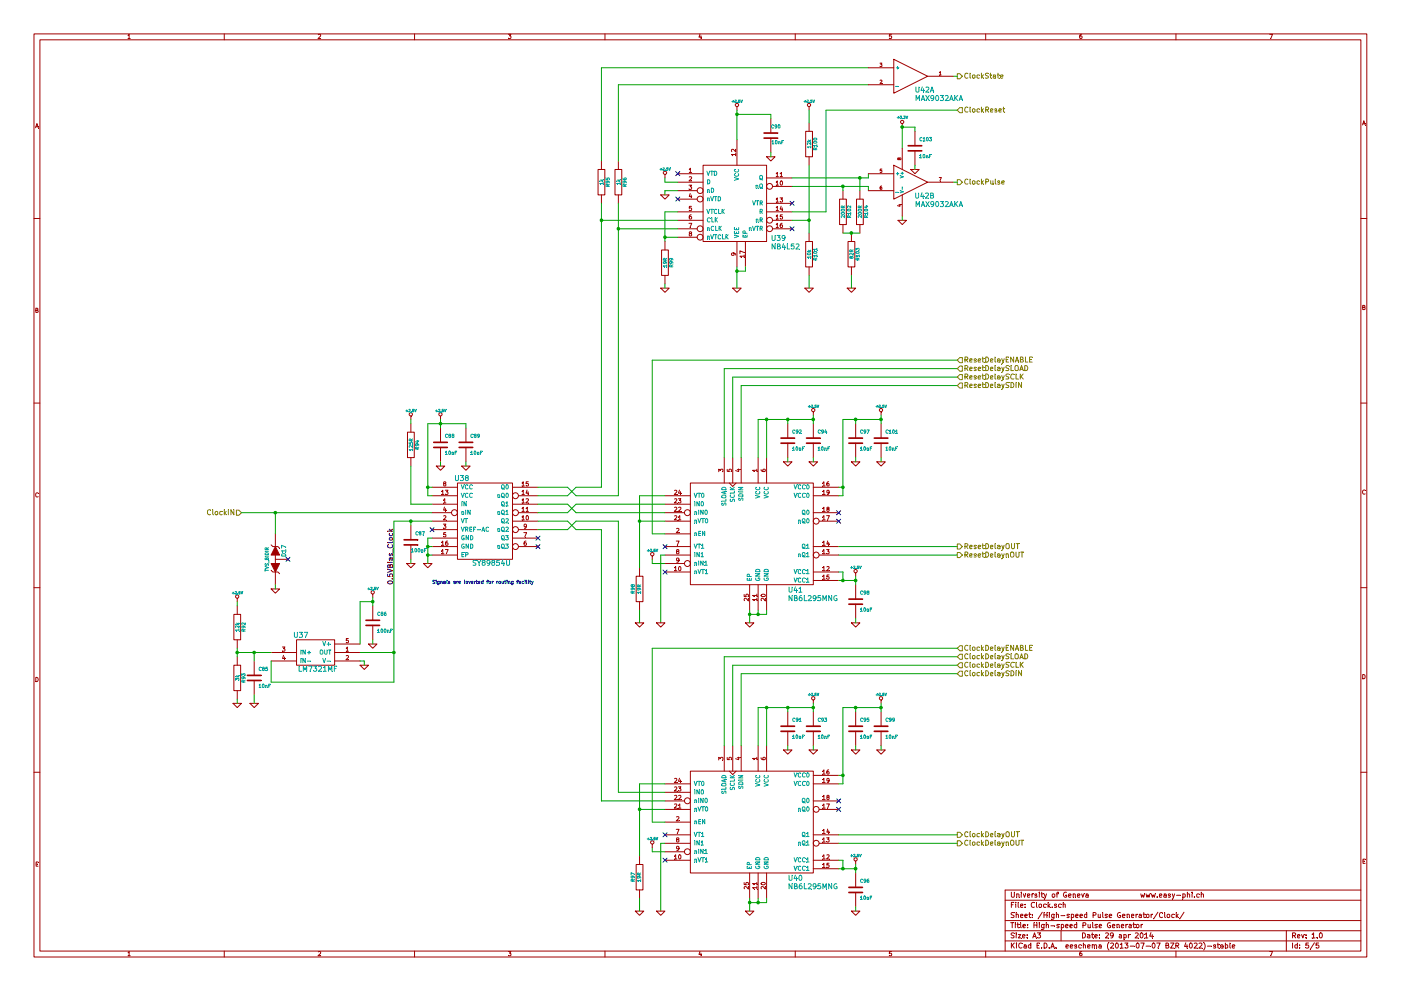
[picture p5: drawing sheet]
EESchema Schematic File Version 2
LIBS:power
LIBS:device
LIBS:transistors
LIBS:conn
LIBS:linear
LIBS:regul
LIBS:74xx
LIBS:cmos4000
LIBS:adc-dac
LIBS:memory
LIBS:xilinx
LIBS:special
LIBS:microcontrollers
LIBS:dsp
LIBS:microchip
LIBS:analog_switches
LIBS:motorola
LIBS:texas
LIBS:intel
LIBS:audio
LIBS:interface
LIBS:digital-audio
LIBS:philips
LIBS:display
LIBS:cypress
LIBS:siliconi
LIBS:opto
LIBS:atmel
LIBS:contrib
LIBS:valves
LIBS:kicad_homemade_lib
LIBS:top_level_easyphi-cache
EELAYER 27 0
EELAYER END
$Descr A3 16535 11693
encoding utf-8
Sheet 5 5
Title "High-speed Pulse Generator"
Date "29 apr 2014"
Rev "1.0"
Comp "University of Geneva             www.easy-phi.ch"
Comment1 ""
Comment2 ""
Comment3 ""
Comment4 ""
$EndDescr
Text HLabel 2850 6050 0    60   Input ~ 0
ClockIN
$Comp
L C C89
U 1 1
P 5500 5250
F 0 "C89" H 5550 5350 40  0000 L CNN
F 1 "10nF" H 5550 5150 40  0000 L CNN
F 2 "~" H 5538 5100 30  0000 C CNN
F 3 "~" H 5500 5250 60  0000 C CNN
	1    5500 5250
	1    0    0    -1  
$EndComp
$Comp
L C C88
U 1 1
P 5200 5250
F 0 "C88" H 5250 5350 40  0000 L CNN
F 1 "10nF" H 5250 5150 40  0000 L CNN
F 2 "~" H 5238 5100 30  0000 C CNN
F 3 "~" H 5200 5250 60  0000 C CNN
	1    5200 5250
	1    0    0    -1  
$EndComp
$Comp
L GND #PWR0213
U 1 1
P 5500 5500
F 0 "#PWR0213" H 5500 5500 30  0001 C CNN
F 1 "GND" H 5500 5430 30  0001 C CNN
F 2 "" H 5500 5500 60  0000 C CNN
F 3 "" H 5500 5500 60  0000 C CNN
	1    5500 5500
	1    0    0    -1  
$EndComp
$Comp
L GND #PWR0214
U 1 1
P 5200 5500
F 0 "#PWR0214" H 5200 5500 30  0001 C CNN
F 1 "GND" H 5200 5430 30  0001 C CNN
F 2 "" H 5200 5500 60  0000 C CNN
F 3 "" H 5200 5500 60  0000 C CNN
	1    5200 5500
	1    0    0    -1  
$EndComp
Wire Wire Line
	5200 5450 5200 5500
Wire Wire Line
	5500 5450 5500 5500
$Comp
L +2.5V #PWR0215
U 1 1
P 5200 4950
F 0 "#PWR0215" H 5200 4900 20  0001 C CNN
F 1 "+2.5V" H 5200 5050 30  0000 C CNN
F 2 "~" H 5200 4950 60  0000 C CNN
F 3 "~" H 5200 4950 60  0000 C CNN
	1    5200 4950
	1    0    0    -1  
$EndComp
$Comp
L TVS_BIDIR D17
U 1 1
P 3250 6600
F 0 "D17" H 3150 6700 50  0000 C CNN
F 1 "TVS_BIDIR" H 3250 6500 40  0000 C CNN
F 2 "~" H 3250 6600 60  0000 C CNN
F 3 "~" H 3250 6600 60  0000 C CNN
	1    3250 6600
	0    1    1    0   
$EndComp
$Comp
L GND #PWR0216
U 1 1
P 3250 6950
F 0 "#PWR0216" H 3250 6950 30  0001 C CNN
F 1 "GND" H 3250 6880 30  0001 C CNN
F 2 "" H 3250 6950 60  0000 C CNN
F 3 "" H 3250 6950 60  0000 C CNN
	1    3250 6950
	1    0    0    -1  
$EndComp
Wire Wire Line
	3250 6900 3250 6950
Wire Wire Line
	3250 6300 3250 6050
NoConn ~ 3400 6600
Wire Wire Line
	5200 4950 5200 5050
Wire Wire Line
	5500 5000 5500 5050
Wire Wire Line
	5050 5000 5500 5000
Connection ~ 5200 5000
$Comp
L R R94
U 1 1
P 4850 5250
F 0 "R94" V 4930 5250 40  0000 C CNN
F 1 "125R" V 4857 5251 40  0000 C CNN
F 2 "~" V 4780 5250 30  0000 C CNN
F 3 "~" H 4850 5250 30  0000 C CNN
	1    4850 5250
	1    0    0    -1  
$EndComp
$Comp
L +2.5V #PWR0217
U 1 1
P 4850 4950
F 0 "#PWR0217" H 4850 4900 20  0001 C CNN
F 1 "+2.5V" H 4850 5050 30  0000 C CNN
F 2 "~" H 4850 4950 60  0000 C CNN
F 3 "~" H 4850 4950 60  0000 C CNN
	1    4850 4950
	1    0    0    -1  
$EndComp
Wire Wire Line
	4850 5000 4850 4950
$Comp
L LM7321MF U37
U 1 1
P 3750 7700
F 0 "U37" H 3550 7900 60  0000 C CNN
F 1 "LM7321MF" H 3750 7500 60  0000 C CNN
F 2 "~" H 3750 7700 60  0000 C CNN
F 3 "~" H 3750 7700 60  0000 C CNN
	1    3750 7700
	1    0    0    -1  
$EndComp
$Comp
L R R93
U 1 1
P 2800 8000
F 0 "R93" V 2880 8000 40  0000 C CNN
F 1 "3k" V 2807 8001 40  0000 C CNN
F 2 "~" V 2730 8000 30  0000 C CNN
F 3 "~" H 2800 8000 30  0000 C CNN
	1    2800 8000
	1    0    0    -1  
$EndComp
$Comp
L R R92
U 1 1
P 2800 7400
F 0 "R92" V 2880 7400 40  0000 C CNN
F 1 "12k" V 2807 7401 40  0000 C CNN
F 2 "~" V 2730 7400 30  0000 C CNN
F 3 "~" H 2800 7400 30  0000 C CNN
	1    2800 7400
	1    0    0    -1  
$EndComp
$Comp
L C C85
U 1 1
P 3000 8000
F 0 "C85" H 3050 8100 40  0000 L CNN
F 1 "10nF" H 3050 7900 40  0000 L CNN
F 2 "~" H 3038 7850 30  0000 C CNN
F 3 "~" H 3000 8000 60  0000 C CNN
	1    3000 8000
	1    0    0    -1  
$EndComp
$Comp
L GND #PWR0218
U 1 1
P 2800 8300
F 0 "#PWR0218" H 2800 8300 30  0001 C CNN
F 1 "GND" H 2800 8230 30  0001 C CNN
F 2 "" H 2800 8300 60  0000 C CNN
F 3 "" H 2800 8300 60  0000 C CNN
	1    2800 8300
	1    0    0    -1  
$EndComp
$Comp
L GND #PWR0219
U 1 1
P 3000 8300
F 0 "#PWR0219" H 3000 8300 30  0001 C CNN
F 1 "GND" H 3000 8230 30  0001 C CNN
F 2 "" H 3000 8300 60  0000 C CNN
F 3 "" H 3000 8300 60  0000 C CNN
	1    3000 8300
	1    0    0    -1  
$EndComp
$Comp
L GND #PWR0220
U 1 1
P 4300 7850
F 0 "#PWR0220" H 4300 7850 30  0001 C CNN
F 1 "GND" H 4300 7780 30  0001 C CNN
F 2 "" H 4300 7850 60  0000 C CNN
F 3 "" H 4300 7850 60  0000 C CNN
	1    4300 7850
	1    0    0    -1  
$EndComp
$Comp
L C C86
U 1 1
P 4400 7350
F 0 "C86" H 4450 7450 40  0000 L CNN
F 1 "100nF" H 4450 7250 40  0000 L CNN
F 2 "~" H 4438 7200 30  0000 C CNN
F 3 "~" H 4400 7350 60  0000 C CNN
	1    4400 7350
	1    0    0    -1  
$EndComp
$Comp
L GND #PWR0221
U 1 1
P 4400 7600
F 0 "#PWR0221" H 4400 7600 30  0001 C CNN
F 1 "GND" H 4400 7530 30  0001 C CNN
F 2 "" H 4400 7600 60  0000 C CNN
F 3 "" H 4400 7600 60  0000 C CNN
	1    4400 7600
	1    0    0    -1  
$EndComp
$Comp
L +2.5V #PWR0222
U 1 1
P 4400 7050
F 0 "#PWR0222" H 4400 7000 20  0001 C CNN
F 1 "+2.5V" H 4400 7150 30  0000 C CNN
F 2 "~" H 4400 7050 60  0000 C CNN
F 3 "~" H 4400 7050 60  0000 C CNN
	1    4400 7050
	1    0    0    -1  
$EndComp
Wire Wire Line
	3200 7800 3200 8050
Wire Wire Line
	3200 8050 4650 8050
Wire Wire Line
	4650 7700 4250 7700
Wire Wire Line
	4250 7800 4300 7800
Wire Wire Line
	4300 7800 4300 7850
Wire Wire Line
	4250 7600 4250 7100
Wire Wire Line
	4250 7100 4400 7100
Wire Wire Line
	4400 7550 4400 7600
Wire Wire Line
	4400 7050 4400 7150
Connection ~ 4400 7100
Wire Wire Line
	3000 8200 3000 8300
Wire Wire Line
	2800 8250 2800 8300
Wire Wire Line
	2800 7650 2800 7750
Wire Wire Line
	2800 7700 3200 7700
Connection ~ 2800 7700
Wire Wire Line
	3000 7800 3000 7700
Connection ~ 3000 7700
$Comp
L +2.5V #PWR0223
U 1 1
P 2800 7100
F 0 "#PWR0223" H 2800 7050 20  0001 C CNN
F 1 "+2.5V" H 2800 7200 30  0000 C CNN
F 2 "~" H 2800 7100 60  0000 C CNN
F 3 "~" H 2800 7100 60  0000 C CNN
	1    2800 7100
	1    0    0    -1  
$EndComp
Wire Wire Line
	2800 7150 2800 7100
$Comp
L C C87
U 1 1
P 4850 6400
F 0 "C87" H 4900 6500 40  0000 L CNN
F 1 "100nF" H 4850 6300 40  0000 L CNN
F 2 "~" H 4888 6250 30  0000 C CNN
F 3 "~" H 4850 6400 60  0000 C CNN
	1    4850 6400
	1    0    0    -1  
$EndComp
Wire Wire Line
	4850 5950 4850 5500
Wire Wire Line
	2850 6050 5100 6050
Connection ~ 3250 6050
Text Label 4650 6900 1    59   ~ 0
0.5VBias_Clock
$Comp
L SY89854U U38
U 1 1
P 5750 6100
F 0 "U38" H 5450 6550 60  0000 C CNN
F 1 "SY89854U" H 5800 5550 60  0000 C CNN
F 2 "~" H 5750 6100 60  0000 C CNN
F 3 "~" H 5750 6100 60  0000 C CNN
	1    5750 6100
	1    0    0    -1  
$EndComp
Wire Wire Line
	4650 8050 4650 6150
Wire Wire Line
	4650 6150 5100 6150
$Comp
L GND #PWR0224
U 1 1
P 5050 6650
F 0 "#PWR0224" H 5050 6650 30  0001 C CNN
F 1 "GND" H 5050 6580 30  0001 C CNN
F 2 "" H 5050 6650 60  0000 C CNN
F 3 "" H 5050 6650 60  0000 C CNN
	1    5050 6650
	1    0    0    -1  
$EndComp
Wire Wire Line
	5100 6350 5050 6350
Wire Wire Line
	5050 6350 5050 6650
Wire Wire Line
	5100 6450 5050 6450
Connection ~ 5050 6450
Wire Wire Line
	5100 6550 5050 6550
Connection ~ 5050 6550
NoConn ~ 5100 6250
Wire Wire Line
	5050 5850 5100 5850
Wire Wire Line
	5050 5000 5050 5850
Wire Wire Line
	5100 5750 5050 5750
Connection ~ 5050 5750
$Comp
L GND #PWR0225
U 1 1
P 4850 6650
F 0 "#PWR0225" H 4850 6650 30  0001 C CNN
F 1 "GND" H 4850 6580 30  0001 C CNN
F 2 "" H 4850 6650 60  0000 C CNN
F 3 "" H 4850 6650 60  0000 C CNN
	1    4850 6650
	1    0    0    -1  
$EndComp
Wire Wire Line
	4850 6600 4850 6650
Wire Wire Line
	4850 6200 4850 6150
Connection ~ 4850 6150
Connection ~ 4650 7700
$Comp
L NB4L52 U39
U 1 1
P 8650 2400
F 0 "U39" H 9100 1950 60  0000 L BNN
F 1 "NB4L52" H 9100 1850 60  0000 L BNN
F 2 "~" H 7750 2800 60  0000 C CNN
F 3 "~" H 7750 2800 60  0000 C CNN
	1    8650 2400
	1    0    0    -1  
$EndComp
$Comp
L GND #PWR0226
U 1 1
P 8700 3400
F 0 "#PWR0226" H 8700 3400 30  0001 C CNN
F 1 "GND" H 8700 3330 30  0001 C CNN
F 2 "" H 8700 3400 60  0000 C CNN
F 3 "" H 8700 3400 60  0000 C CNN
	1    8700 3400
	1    0    0    -1  
$EndComp
$Comp
L C C90
U 1 1
P 9100 1600
F 0 "C90" H 9100 1700 40  0000 L CNN
F 1 "10nF" H 9106 1515 40  0000 L CNN
F 2 "~" H 9138 1450 30  0000 C CNN
F 3 "~" H 9100 1600 60  0000 C CNN
	1    9100 1600
	1    0    0    -1  
$EndComp
$Comp
L +2.5V #PWR0227
U 1 1
P 8700 1300
F 0 "#PWR0227" H 8700 1250 20  0001 C CNN
F 1 "+2.5V" H 8700 1400 30  0000 C CNN
F 2 "" H 8700 1300 60  0000 C CNN
F 3 "" H 8700 1300 60  0000 C CNN
	1    8700 1300
	1    0    0    -1  
$EndComp
$Comp
L GND #PWR0228
U 1 1
P 9100 1850
F 0 "#PWR0228" H 9100 1850 30  0001 C CNN
F 1 "GND" H 9100 1780 30  0001 C CNN
F 2 "" H 9100 1850 60  0000 C CNN
F 3 "" H 9100 1850 60  0000 C CNN
	1    9100 1850
	1    0    0    -1  
$EndComp
$Comp
L GND #PWR0229
U 1 1
P 7850 3400
F 0 "#PWR0229" H 7850 3400 30  0001 C CNN
F 1 "GND" H 7850 3330 30  0001 C CNN
F 2 "" H 7850 3400 60  0000 C CNN
F 3 "" H 7850 3400 60  0000 C CNN
	1    7850 3400
	1    0    0    -1  
$EndComp
NoConn ~ 8000 2350
NoConn ~ 8000 2050
$Comp
L +2.5V #PWR0230
U 1 1
P 7850 2100
F 0 "#PWR0230" H 7850 2050 20  0001 C CNN
F 1 "+2.5V" H 7850 2200 30  0000 C CNN
F 2 "" H 7850 2100 60  0000 C CNN
F 3 "" H 7850 2100 60  0000 C CNN
	1    7850 2100
	1    0    0    -1  
$EndComp
$Comp
L GND #PWR0231
U 1 1
P 7850 2300
F 0 "#PWR0231" H 7850 2300 30  0001 C CNN
F 1 "GND" H 7850 2230 30  0001 C CNN
F 2 "" H 7850 2300 60  0000 C CNN
F 3 "" H 7850 2300 60  0000 C CNN
	1    7850 2300
	1    0    0    -1  
$EndComp
$Comp
L R R102
U 1 1
P 9950 2500
F 0 "R102" V 10030 2500 40  0000 C CNN
F 1 "200R" V 9957 2501 40  0000 C CNN
F 2 "~" V 9880 2500 30  0000 C CNN
F 3 "~" H 9950 2500 30  0000 C CNN
	1    9950 2500
	1    0    0    -1  
$EndComp
$Comp
L R R104
U 1 1
P 10150 2500
F 0 "R104" V 10230 2500 40  0000 C CNN
F 1 "200R" V 10157 2501 40  0000 C CNN
F 2 "~" V 10080 2500 30  0000 C CNN
F 3 "~" H 10150 2500 30  0000 C CNN
	1    10150 2500
	1    0    0    -1  
$EndComp
$Comp
L R R103
U 1 1
P 10050 3000
F 0 "R103" V 10130 3000 40  0000 C CNN
F 1 "82R" V 10057 3001 40  0000 C CNN
F 2 "~" V 9980 3000 30  0000 C CNN
F 3 "~" H 10050 3000 30  0000 C CNN
	1    10050 3000
	1    0    0    -1  
$EndComp
$Comp
L GND #PWR0232
U 1 1
P 10050 3400
F 0 "#PWR0232" H 10050 3400 30  0001 C CNN
F 1 "GND" H 10050 3330 30  0001 C CNN
F 2 "" H 10050 3400 60  0000 C CNN
F 3 "" H 10050 3400 60  0000 C CNN
	1    10050 3400
	1    0    0    -1  
$EndComp
NoConn ~ 9350 2400
NoConn ~ 9350 2700
$Comp
L R R101
U 1 1
P 9550 3000
F 0 "R101" V 9630 3000 40  0000 C CNN
F 1 "10k" V 9557 3001 40  0000 C CNN
F 2 "~" V 9480 3000 30  0000 C CNN
F 3 "~" H 9550 3000 30  0000 C CNN
	1    9550 3000
	1    0    0    -1  
$EndComp
$Comp
L R R100
U 1 1
P 9550 1700
F 0 "R100" V 9630 1700 40  0000 C CNN
F 1 "12k" V 9557 1701 40  0000 C CNN
F 2 "~" V 9480 1700 30  0000 C CNN
F 3 "~" H 9550 1700 30  0000 C CNN
	1    9550 1700
	1    0    0    -1  
$EndComp
$Comp
L GND #PWR0233
U 1 1
P 9550 3400
F 0 "#PWR0233" H 9550 3400 30  0001 C CNN
F 1 "GND" H 9550 3330 30  0001 C CNN
F 2 "" H 9550 3400 60  0000 C CNN
F 3 "" H 9550 3400 60  0000 C CNN
	1    9550 3400
	1    0    0    -1  
$EndComp
$Comp
L +2.5V #PWR0234
U 1 1
P 9550 1300
F 0 "#PWR0234" H 9550 1250 20  0001 C CNN
F 1 "+2.5V" H 9550 1400 30  0000 C CNN
F 2 "" H 9550 1300 60  0000 C CNN
F 3 "" H 9550 1300 60  0000 C CNN
	1    9550 1300
	1    0    0    -1  
$EndComp
Text HLabel 11300 1300 2    60   Input ~ 0
ClockReset
$Comp
L R R95
U 1 1
P 7100 2150
F 0 "R95" V 7180 2150 40  0000 C CNN
F 1 "1k" V 7107 2151 40  0000 C CNN
F 2 "~" V 7030 2150 30  0000 C CNN
F 3 "~" H 7100 2150 30  0000 C CNN
	1    7100 2150
	1    0    0    -1  
$EndComp
$Comp
L R R96
U 1 1
P 7300 2150
F 0 "R96" V 7380 2150 40  0000 C CNN
F 1 "1k" V 7307 2151 40  0000 C CNN
F 2 "~" V 7230 2150 30  0000 C CNN
F 3 "~" H 7300 2150 30  0000 C CNN
	1    7300 2150
	1    0    0    -1  
$EndComp
$Comp
L GND #PWR0235
U 1 1
P 10650 2600
F 0 "#PWR0235" H 10650 2600 30  0001 C CNN
F 1 "GND" H 10650 2530 30  0001 C CNN
F 2 "" H 10650 2600 60  0000 C CNN
F 3 "" H 10650 2600 60  0000 C CNN
	1    10650 2600
	1    0    0    -1  
$EndComp
$Comp
L +3.3V #PWR0236
U 1 1
P 10650 1500
F 0 "#PWR0236" H 10650 1460 30  0001 C CNN
F 1 "+3.3V" H 10650 1610 30  0000 C CNN
F 2 "" H 10650 1500 60  0000 C CNN
F 3 "" H 10650 1500 60  0000 C CNN
	1    10650 1500
	1    0    0    -1  
$EndComp
$Comp
L C C103
U 1 1
P 10800 1750
F 0 "C103" H 10850 1850 40  0000 L CNN
F 1 "10nF" H 10850 1650 40  0000 L CNN
F 2 "~" H 10838 1600 30  0000 C CNN
F 3 "~" H 10800 1750 60  0000 C CNN
	1    10800 1750
	1    0    0    -1  
$EndComp
$Comp
L GND #PWR0237
U 1 1
P 10800 2000
F 0 "#PWR0237" H 10800 2000 30  0001 C CNN
F 1 "GND" H 10800 1930 30  0001 C CNN
F 2 "" H 10800 2000 60  0000 C CNN
F 3 "" H 10800 2000 60  0000 C CNN
	1    10800 2000
	1    0    0    -1  
$EndComp
Text HLabel 11300 900  2    60   Output ~ 0
ClockState
Text HLabel 11300 2150 2    60   Output ~ 0
ClockPulse
Wire Wire Line
	9100 1350 8700 1350
Wire Wire Line
	8700 1300 8700 1650
Connection ~ 8700 1350
Wire Wire Line
	7850 2800 8000 2800
Wire Wire Line
	8000 2500 7850 2500
Connection ~ 7850 2800
Wire Wire Line
	7850 3350 7850 3400
Wire Wire Line
	8000 2150 7850 2150
Wire Wire Line
	8000 2250 7850 2250
Wire Wire Line
	7850 2250 7850 2300
Wire Wire Line
	7850 2500 7850 2850
Wire Wire Line
	9350 2100 10250 2100
Wire Wire Line
	10150 2100 10150 2250
Wire Wire Line
	9950 2250 9950 2200
Wire Wire Line
	9350 2200 10250 2200
Wire Wire Line
	9550 1950 9550 2750
Wire Wire Line
	9550 1450 9550 1300
Wire Wire Line
	9350 2600 9550 2600
Connection ~ 9550 2600
Wire Wire Line
	9350 2500 9750 2500
Wire Wire Line
	9750 1300 11300 1300
Wire Wire Line
	9950 2750 10150 2750
Connection ~ 10050 2750
Wire Wire Line
	7100 1900 7100 800 
Wire Wire Line
	7100 800  10250 800 
Connection ~ 9950 2200
Connection ~ 10150 2100
Wire Wire Line
	10250 2100 10250 2050
Wire Wire Line
	10250 2200 10250 2250
Wire Wire Line
	11250 2150 11300 2150
Wire Wire Line
	11250 900  11300 900 
Connection ~ 7100 2600
Connection ~ 7300 2700
Wire Wire Line
	7300 1900 7300 1000
Wire Wire Line
	7300 1000 10250 1000
Wire Wire Line
	9100 1400 9100 1350
Wire Wire Line
	10800 1550 10800 1500
Wire Wire Line
	10650 1750 10650 1500
Wire Wire Line
	10650 2600 10650 2550
Wire Wire Line
	10050 3400 10050 3250
Wire Wire Line
	9550 3250 9550 3400
Wire Wire Line
	7850 2150 7850 2100
Wire Wire Line
	8700 3150 8700 3400
Wire Wire Line
	8700 3200 8800 3200
Wire Wire Line
	8800 3200 8800 3150
Connection ~ 8700 3200
Wire Wire Line
	9100 1850 9100 1800
$Comp
L MAX9032AKA U42
U 1 1
P 10750 900
F 0 "U42" H 10825 700 60  0000 L BNN
F 1 "MAX9032AKA" H 10800 600 60  0000 L BNN
F 2 "~" H 10750 900 60  0000 C CNN
F 3 "~" H 10750 900 60  0000 C CNN
	1    10750 900 
	1    0    0    -1  
$EndComp
$Comp
L MAX9032AKA U42
U 2 1
P 10750 2150
F 0 "U42" H 10825 1950 60  0000 L BNN
F 1 "MAX9032AKA" H 10800 1850 60  0000 L BNN
F 2 "~" H 10750 2150 60  0000 C CNN
F 3 "~" H 10750 2150 60  0000 C CNN
	2    10750 2150
	1    0    0    -1  
$EndComp
Wire Wire Line
	10650 1500 10800 1500
Wire Wire Line
	10800 1950 10800 2000
Connection ~ 10650 1500
Wire Wire Line
	8000 2700 7300 2700
Wire Wire Line
	8000 2600 7100 2600
$Comp
L R R99
U 1 1
P 7850 3100
F 0 "R99" V 7930 3100 40  0000 C CNN
F 1 "19R" V 7857 3101 40  0000 C CNN
F 2 "~" V 7780 3100 30  0000 C CNN
F 3 "~" H 7850 3100 30  0000 C CNN
	1    7850 3100
	1    0    0    -1  
$EndComp
$Comp
L NB6L295MNG U40
U 1 1
P 8900 9700
F 0 "U40" H 9300 9000 60  0000 L BNN
F 1 "NB6L295MNG" H 9300 8900 60  0000 L BNN
F 2 "~" H 8900 9800 60  0000 C CNN
F 3 "~" H 8900 9800 60  0000 C CNN
	1    8900 9700
	1    0    0    -1  
$EndComp
$Comp
L GND #PWR0238
U 1 1
P 8850 10750
F 0 "#PWR0238" H 8850 10750 30  0001 C CNN
F 1 "GND" H 8850 10680 30  0001 C CNN
F 2 "" H 8850 10750 60  0000 C CNN
F 3 "" H 8850 10750 60  0000 C CNN
	1    8850 10750
	1    0    0    -1  
$EndComp
Wire Wire Line
	9050 10650 9050 10600
Wire Wire Line
	8850 10650 9050 10650
Wire Wire Line
	8850 10600 8850 10750
Wire Wire Line
	8950 10600 8950 10650
Connection ~ 8950 10650
Connection ~ 8850 10650
$Comp
L C C91
U 1 1
P 9300 8600
F 0 "C91" H 9350 8700 40  0000 L CNN
F 1 "10nF" H 9350 8500 40  0000 L CNN
F 2 "~" H 9338 8450 30  0000 C CNN
F 3 "~" H 9300 8600 60  0000 C CNN
	1    9300 8600
	1    0    0    -1  
$EndComp
$Comp
L C C93
U 1 1
P 9600 8600
F 0 "C93" H 9650 8700 40  0000 L CNN
F 1 "10nF" H 9650 8500 40  0000 L CNN
F 2 "~" H 9638 8450 30  0000 C CNN
F 3 "~" H 9600 8600 60  0000 C CNN
	1    9600 8600
	1    0    0    -1  
$EndComp
$Comp
L +2.5V #PWR0239
U 1 1
P 9600 8300
F 0 "#PWR0239" H 9600 8250 20  0001 C CNN
F 1 "+2.5V" H 9600 8400 30  0000 C CNN
F 2 "~" H 9600 8300 60  0000 C CNN
F 3 "~" H 9600 8300 60  0000 C CNN
	1    9600 8300
	1    0    0    -1  
$EndComp
Wire Wire Line
	9050 8800 9050 8350
Wire Wire Line
	8950 8350 9600 8350
Wire Wire Line
	9600 8300 9600 8400
Connection ~ 9600 8350
Wire Wire Line
	9300 8400 9300 8350
Connection ~ 9300 8350
Wire Wire Line
	8950 8800 8950 8350
Connection ~ 9050 8350
$Comp
L GND #PWR0240
U 1 1
P 9600 8850
F 0 "#PWR0240" H 9600 8850 30  0001 C CNN
F 1 "GND" H 9600 8780 30  0001 C CNN
F 2 "" H 9600 8850 60  0000 C CNN
F 3 "" H 9600 8850 60  0000 C CNN
	1    9600 8850
	1    0    0    -1  
$EndComp
$Comp
L GND #PWR0241
U 1 1
P 9300 8850
F 0 "#PWR0241" H 9300 8850 30  0001 C CNN
F 1 "GND" H 9300 8780 30  0001 C CNN
F 2 "" H 9300 8850 60  0000 C CNN
F 3 "" H 9300 8850 60  0000 C CNN
	1    9300 8850
	1    0    0    -1  
$EndComp
Wire Wire Line
	9300 8800 9300 8850
Wire Wire Line
	9600 8800 9600 8850
$Comp
L C C95
U 1 1
P 10100 8600
F 0 "C95" H 10150 8700 40  0000 L CNN
F 1 "10nF" H 10150 8500 40  0000 L CNN
F 2 "~" H 10138 8450 30  0000 C CNN
F 3 "~" H 10100 8600 60  0000 C CNN
	1    10100 8600
	1    0    0    -1  
$EndComp
$Comp
L C C99
U 1 1
P 10400 8600
F 0 "C99" H 10450 8700 40  0000 L CNN
F 1 "10nF" H 10450 8500 40  0000 L CNN
F 2 "~" H 10438 8450 30  0000 C CNN
F 3 "~" H 10400 8600 60  0000 C CNN
	1    10400 8600
	1    0    0    -1  
$EndComp
$Comp
L +2.5V #PWR0242
U 1 1
P 10400 8300
F 0 "#PWR0242" H 10400 8250 20  0001 C CNN
F 1 "+2.5V" H 10400 8400 30  0000 C CNN
F 2 "~" H 10400 8300 60  0000 C CNN
F 3 "~" H 10400 8300 60  0000 C CNN
	1    10400 8300
	1    0    0    -1  
$EndComp
Wire Wire Line
	10400 8300 10400 8400
Connection ~ 10400 8350
Wire Wire Line
	10100 8400 10100 8350
Connection ~ 10100 8350
$Comp
L C C96
U 1 1
P 10100 10500
F 0 "C96" H 10150 10600 40  0000 L CNN
F 1 "10nF" H 10150 10400 40  0000 L CNN
F 2 "~" H 10138 10350 30  0000 C CNN
F 3 "~" H 10100 10500 60  0000 C CNN
	1    10100 10500
	1    0    0    -1  
$EndComp
$Comp
L +2.5V #PWR0243
U 1 1
P 10100 10200
F 0 "#PWR0243" H 10100 10150 20  0001 C CNN
F 1 "+2.5V" H 10100 10300 30  0000 C CNN
F 2 "~" H 10100 10200 60  0000 C CNN
F 3 "~" H 10100 10200 60  0000 C CNN
	1    10100 10200
	1    0    0    -1  
$EndComp
Wire Wire Line
	10100 10200 10100 10300
Connection ~ 10100 10250
Wire Wire Line
	9950 8350 10400 8350
Wire Wire Line
	9950 8350 9950 9250
Wire Wire Line
	9950 9150 9900 9150
Wire Wire Line
	9950 9250 9900 9250
Connection ~ 9950 9150
$Comp
L GND #PWR0244
U 1 1
P 10100 8850
F 0 "#PWR0244" H 10100 8850 30  0001 C CNN
F 1 "GND" H 10100 8780 30  0001 C CNN
F 2 "" H 10100 8850 60  0000 C CNN
F 3 "" H 10100 8850 60  0000 C CNN
	1    10100 8850
	1    0    0    -1  
$EndComp
Wire Wire Line
	10100 8800 10100 8850
$Comp
L GND #PWR0245
U 1 1
P 10400 8850
F 0 "#PWR0245" H 10400 8850 30  0001 C CNN
F 1 "GND" H 10400 8780 30  0001 C CNN
F 2 "" H 10400 8850 60  0000 C CNN
F 3 "" H 10400 8850 60  0000 C CNN
	1    10400 8850
	1    0    0    -1  
$EndComp
Wire Wire Line
	10400 8800 10400 8850
$Comp
L GND #PWR0246
U 1 1
P 10100 10750
F 0 "#PWR0246" H 10100 10750 30  0001 C CNN
F 1 "GND" H 10100 10680 30  0001 C CNN
F 2 "" H 10100 10750 60  0000 C CNN
F 3 "" H 10100 10750 60  0000 C CNN
	1    10100 10750
	1    0    0    -1  
$EndComp
Wire Wire Line
	10100 10700 10100 10750
Wire Wire Line
	9950 10150 9900 10150
Connection ~ 9950 10250
Wire Wire Line
	9950 10150 9950 10250
Wire Wire Line
	7850 9950 7800 9950
Wire Wire Line
	7800 9950 7800 10750
$Comp
L GND #PWR0247
U 1 1
P 7800 10750
F 0 "#PWR0247" H 7800 10750 30  0001 C CNN
F 1 "GND" H 7800 10680 30  0001 C CNN
F 2 "" H 7800 10750 60  0000 C CNN
F 3 "" H 7800 10750 60  0000 C CNN
	1    7800 10750
	1    0    0    -1  
$EndComp
NoConn ~ 7850 9850
NoConn ~ 7850 10150
Wire Wire Line
	7850 10050 7700 10050
Wire Wire Line
	7700 10050 7700 10000
$Comp
L +2.5V #PWR0248
U 1 1
P 7700 10000
F 0 "#PWR0248" H 7700 9950 20  0001 C CNN
F 1 "+2.5V" H 7700 10100 30  0000 C CNN
F 2 "~" H 7700 10000 60  0000 C CNN
F 3 "~" H 7700 10000 60  0000 C CNN
	1    7700 10000
	1    0    0    -1  
$EndComp
Text HLabel 11300 7650 2    60   Input ~ 0
ClockDelayENABLE
$Comp
L R R97
U 1 1
P 7550 10350
F 0 "R97" V 7630 10350 40  0000 C CNN
F 1 "19R" V 7557 10351 40  0000 C CNN
F 2 "~" V 7480 10350 30  0000 C CNN
F 3 "~" H 7550 10350 30  0000 C CNN
	1    7550 10350
	-1   0    0    1   
$EndComp
$Comp
L GND #PWR0249
U 1 1
P 7550 10750
F 0 "#PWR0249" H 7550 10750 30  0001 C CNN
F 1 "GND" H 7550 10680 30  0001 C CNN
F 2 "" H 7550 10750 60  0000 C CNN
F 3 "" H 7550 10750 60  0000 C CNN
	1    7550 10750
	1    0    0    -1  
$EndComp
Wire Wire Line
	7550 10600 7550 10750
Wire Wire Line
	7550 9250 7550 10100
Wire Wire Line
	7550 9550 7850 9550
Wire Wire Line
	7550 9250 7850 9250
Connection ~ 7550 9550
Wire Wire Line
	7100 2400 7100 5750
Wire Wire Line
	7100 5750 6800 5750
Wire Wire Line
	7300 2400 7300 5850
Wire Wire Line
	7300 5850 6800 5850
Wire Wire Line
	7850 9350 7300 9350
Wire Wire Line
	7100 9450 7850 9450
NoConn ~ 9900 9450
NoConn ~ 9900 9550
Wire Wire Line
	9900 9850 11300 9850
Wire Wire Line
	9900 9950 11300 9950
Wire Wire Line
	9750 2500 9750 1300
Wire Wire Line
	8750 8800 8750 7950
Wire Wire Line
	8750 7950 11300 7950
Wire Wire Line
	8650 8800 8650 7850
Wire Wire Line
	8650 7850 11300 7850
Wire Wire Line
	8550 8800 8550 7750
Wire Wire Line
	8550 7750 11300 7750
Wire Wire Line
	7850 9700 7700 9700
Wire Wire Line
	7700 9700 7700 7650
Wire Wire Line
	7700 7650 11300 7650
Text HLabel 11300 7750 2    60   Input ~ 0
ClockDelaySLOAD
Text HLabel 11300 7850 2    60   Input ~ 0
ClockDelaySCLK
Text HLabel 11300 7950 2    60   Input ~ 0
ClockDelaySDIN
Text HLabel 11300 9850 2    60   Output ~ 0
ClockDelayOUT
Text HLabel 11300 9950 2    60   Output ~ 0
ClockDelaynOUT
NoConn ~ 6350 6350
NoConn ~ 6350 6450
$Comp
L NB6L295MNG U41
U 1 1
P 8900 6300
F 0 "U41" H 9300 5600 60  0000 L BNN
F 1 "NB6L295MNG" H 9300 5500 60  0000 L BNN
F 2 "~" H 8900 6400 60  0000 C CNN
F 3 "~" H 8900 6400 60  0000 C CNN
	1    8900 6300
	1    0    0    -1  
$EndComp
$Comp
L GND #PWR0250
U 1 1
P 8850 7350
F 0 "#PWR0250" H 8850 7350 30  0001 C CNN
F 1 "GND" H 8850 7280 30  0001 C CNN
F 2 "" H 8850 7350 60  0000 C CNN
F 3 "" H 8850 7350 60  0000 C CNN
	1    8850 7350
	1    0    0    -1  
$EndComp
Wire Wire Line
	9050 7250 9050 7200
Wire Wire Line
	8850 7250 9050 7250
Wire Wire Line
	8850 7200 8850 7350
Wire Wire Line
	8950 7200 8950 7250
Connection ~ 8950 7250
Connection ~ 8850 7250
$Comp
L C C92
U 1 1
P 9300 5200
F 0 "C92" H 9350 5300 40  0000 L CNN
F 1 "10nF" H 9350 5100 40  0000 L CNN
F 2 "~" H 9338 5050 30  0000 C CNN
F 3 "~" H 9300 5200 60  0000 C CNN
	1    9300 5200
	1    0    0    -1  
$EndComp
$Comp
L C C94
U 1 1
P 9600 5200
F 0 "C94" H 9650 5300 40  0000 L CNN
F 1 "10nF" H 9650 5100 40  0000 L CNN
F 2 "~" H 9638 5050 30  0000 C CNN
F 3 "~" H 9600 5200 60  0000 C CNN
	1    9600 5200
	1    0    0    -1  
$EndComp
$Comp
L +2.5V #PWR0251
U 1 1
P 9600 4900
F 0 "#PWR0251" H 9600 4850 20  0001 C CNN
F 1 "+2.5V" H 9600 5000 30  0000 C CNN
F 2 "~" H 9600 4900 60  0000 C CNN
F 3 "~" H 9600 4900 60  0000 C CNN
	1    9600 4900
	1    0    0    -1  
$EndComp
Wire Wire Line
	9050 5400 9050 4950
Wire Wire Line
	8950 4950 9600 4950
Wire Wire Line
	9600 4900 9600 5000
Connection ~ 9600 4950
Wire Wire Line
	9300 5000 9300 4950
Connection ~ 9300 4950
Wire Wire Line
	8950 5400 8950 4950
Connection ~ 9050 4950
$Comp
L GND #PWR0252
U 1 1
P 9600 5450
F 0 "#PWR0252" H 9600 5450 30  0001 C CNN
F 1 "GND" H 9600 5380 30  0001 C CNN
F 2 "" H 9600 5450 60  0000 C CNN
F 3 "" H 9600 5450 60  0000 C CNN
	1    9600 5450
	1    0    0    -1  
$EndComp
$Comp
L GND #PWR0253
U 1 1
P 9300 5450
F 0 "#PWR0253" H 9300 5450 30  0001 C CNN
F 1 "GND" H 9300 5380 30  0001 C CNN
F 2 "" H 9300 5450 60  0000 C CNN
F 3 "" H 9300 5450 60  0000 C CNN
	1    9300 5450
	1    0    0    -1  
$EndComp
Wire Wire Line
	9300 5400 9300 5450
Wire Wire Line
	9600 5400 9600 5450
$Comp
L C C97
U 1 1
P 10100 5200
F 0 "C97" H 10150 5300 40  0000 L CNN
F 1 "10nF" H 10150 5100 40  0000 L CNN
F 2 "~" H 10138 5050 30  0000 C CNN
F 3 "~" H 10100 5200 60  0000 C CNN
	1    10100 5200
	1    0    0    -1  
$EndComp
$Comp
L C C101
U 1 1
P 10400 5200
F 0 "C101" H 10450 5300 40  0000 L CNN
F 1 "10nF" H 10450 5100 40  0000 L CNN
F 2 "~" H 10438 5050 30  0000 C CNN
F 3 "~" H 10400 5200 60  0000 C CNN
	1    10400 5200
	1    0    0    -1  
$EndComp
$Comp
L +2.5V #PWR0254
U 1 1
P 10400 4900
F 0 "#PWR0254" H 10400 4850 20  0001 C CNN
F 1 "+2.5V" H 10400 5000 30  0000 C CNN
F 2 "~" H 10400 4900 60  0000 C CNN
F 3 "~" H 10400 4900 60  0000 C CNN
	1    10400 4900
	1    0    0    -1  
$EndComp
Wire Wire Line
	10400 4900 10400 5000
Connection ~ 10400 4950
Wire Wire Line
	10100 5000 10100 4950
Connection ~ 10100 4950
$Comp
L C C98
U 1 1
P 10100 7100
F 0 "C98" H 10150 7200 40  0000 L CNN
F 1 "10nF" H 10150 7000 40  0000 L CNN
F 2 "~" H 10138 6950 30  0000 C CNN
F 3 "~" H 10100 7100 60  0000 C CNN
	1    10100 7100
	1    0    0    -1  
$EndComp
$Comp
L +2.5V #PWR0255
U 1 1
P 10100 6800
F 0 "#PWR0255" H 10100 6750 20  0001 C CNN
F 1 "+2.5V" H 10100 6900 30  0000 C CNN
F 2 "~" H 10100 6800 60  0000 C CNN
F 3 "~" H 10100 6800 60  0000 C CNN
	1    10100 6800
	1    0    0    -1  
$EndComp
Wire Wire Line
	10100 6800 10100 6900
Connection ~ 10100 6850
Wire Wire Line
	9950 4950 10400 4950
Wire Wire Line
	9950 4950 9950 5850
Wire Wire Line
	9950 5750 9900 5750
Wire Wire Line
	9950 5850 9900 5850
Connection ~ 9950 5750
$Comp
L GND #PWR0256
U 1 1
P 10100 5450
F 0 "#PWR0256" H 10100 5450 30  0001 C CNN
F 1 "GND" H 10100 5380 30  0001 C CNN
F 2 "" H 10100 5450 60  0000 C CNN
F 3 "" H 10100 5450 60  0000 C CNN
	1    10100 5450
	1    0    0    -1  
$EndComp
Wire Wire Line
	10100 5400 10100 5450
$Comp
L GND #PWR0257
U 1 1
P 10400 5450
F 0 "#PWR0257" H 10400 5450 30  0001 C CNN
F 1 "GND" H 10400 5380 30  0001 C CNN
F 2 "" H 10400 5450 60  0000 C CNN
F 3 "" H 10400 5450 60  0000 C CNN
	1    10400 5450
	1    0    0    -1  
$EndComp
Wire Wire Line
	10400 5400 10400 5450
$Comp
L GND #PWR0258
U 1 1
P 10100 7350
F 0 "#PWR0258" H 10100 7350 30  0001 C CNN
F 1 "GND" H 10100 7280 30  0001 C CNN
F 2 "" H 10100 7350 60  0000 C CNN
F 3 "" H 10100 7350 60  0000 C CNN
	1    10100 7350
	1    0    0    -1  
$EndComp
Wire Wire Line
	10100 7300 10100 7350
Wire Wire Line
	9950 6750 9900 6750
Connection ~ 9950 6850
Wire Wire Line
	9950 6750 9950 6850
Wire Wire Line
	7850 6550 7800 6550
Wire Wire Line
	7800 6550 7800 7350
$Comp
L GND #PWR0259
U 1 1
P 7800 7350
F 0 "#PWR0259" H 7800 7350 30  0001 C CNN
F 1 "GND" H 7800 7280 30  0001 C CNN
F 2 "" H 7800 7350 60  0000 C CNN
F 3 "" H 7800 7350 60  0000 C CNN
	1    7800 7350
	1    0    0    -1  
$EndComp
NoConn ~ 7850 6450
NoConn ~ 7850 6750
Wire Wire Line
	7850 6650 7700 6650
Wire Wire Line
	7700 6650 7700 6600
$Comp
L +2.5V #PWR0260
U 1 1
P 7700 6600
F 0 "#PWR0260" H 7700 6550 20  0001 C CNN
F 1 "+2.5V" H 7700 6700 30  0000 C CNN
F 2 "~" H 7700 6600 60  0000 C CNN
F 3 "~" H 7700 6600 60  0000 C CNN
	1    7700 6600
	1    0    0    -1  
$EndComp
Text HLabel 11300 4250 2    60   Input ~ 0
ResetDelayENABLE
$Comp
L R R98
U 1 1
P 7550 6950
F 0 "R98" V 7630 6950 40  0000 C CNN
F 1 "19R" V 7557 6951 40  0000 C CNN
F 2 "~" V 7480 6950 30  0000 C CNN
F 3 "~" H 7550 6950 30  0000 C CNN
	1    7550 6950
	-1   0    0    1   
$EndComp
$Comp
L GND #PWR0261
U 1 1
P 7550 7350
F 0 "#PWR0261" H 7550 7350 30  0001 C CNN
F 1 "GND" H 7550 7280 30  0001 C CNN
F 2 "" H 7550 7350 60  0000 C CNN
F 3 "" H 7550 7350 60  0000 C CNN
	1    7550 7350
	1    0    0    -1  
$EndComp
Wire Wire Line
	7550 7200 7550 7350
Wire Wire Line
	7550 5850 7550 6700
Wire Wire Line
	7550 6150 7850 6150
Wire Wire Line
	7550 5850 7850 5850
Connection ~ 7550 6150
NoConn ~ 9900 6050
NoConn ~ 9900 6150
Wire Wire Line
	9900 6450 11300 6450
Wire Wire Line
	9900 6550 11300 6550
Wire Wire Line
	8750 5400 8750 4550
Wire Wire Line
	8750 4550 11300 4550
Wire Wire Line
	8650 5400 8650 4450
Wire Wire Line
	8650 4450 11300 4450
Wire Wire Line
	8550 5400 8550 4350
Wire Wire Line
	8550 4350 11300 4350
Wire Wire Line
	7850 6300 7700 6300
Wire Wire Line
	7700 6300 7700 4250
Wire Wire Line
	7700 4250 11300 4250
Text HLabel 11300 4350 2    60   Input ~ 0
ResetDelaySLOAD
Text HLabel 11300 4450 2    60   Input ~ 0
ResetDelaySCLK
Text HLabel 11300 4550 2    60   Input ~ 0
ResetDelaySDIN
Text HLabel 11300 6450 2    60   Output ~ 0
ResetDelayOUT
Text HLabel 11300 6550 2    60   Output ~ 0
ResetDelaynOUT
Wire Wire Line
	6800 6150 7300 6150
Wire Wire Line
	7300 6150 7300 9350
Wire Wire Line
	6800 5950 7850 5950
Wire Wire Line
	6800 6250 7100 6250
Wire Wire Line
	7100 6250 7100 9450
Wire Wire Line
	6800 6050 7850 6050
Wire Wire Line
	6800 5750 6700 5850
Wire Wire Line
	6700 5850 6350 5850
Wire Wire Line
	6350 5750 6700 5750
Wire Wire Line
	6700 5750 6800 5850
Wire Wire Line
	6800 5950 6700 6050
Wire Wire Line
	6700 6050 6350 6050
Wire Wire Line
	6350 5950 6700 5950
Wire Wire Line
	6700 5950 6800 6050
Wire Wire Line
	6800 6150 6700 6250
Wire Wire Line
	6700 6250 6350 6250
Wire Wire Line
	6350 6150 6700 6150
Wire Wire Line
	6700 6150 6800 6250
Wire Wire Line
	4850 5950 5100 5950
Text Notes 5100 6900 0    40   ~ 0
Signals are inverted for routing facility
Wire Wire Line
	9900 10250 10100 10250
Wire Wire Line
	9900 6850 10100 6850
$EndSCHEMATC
